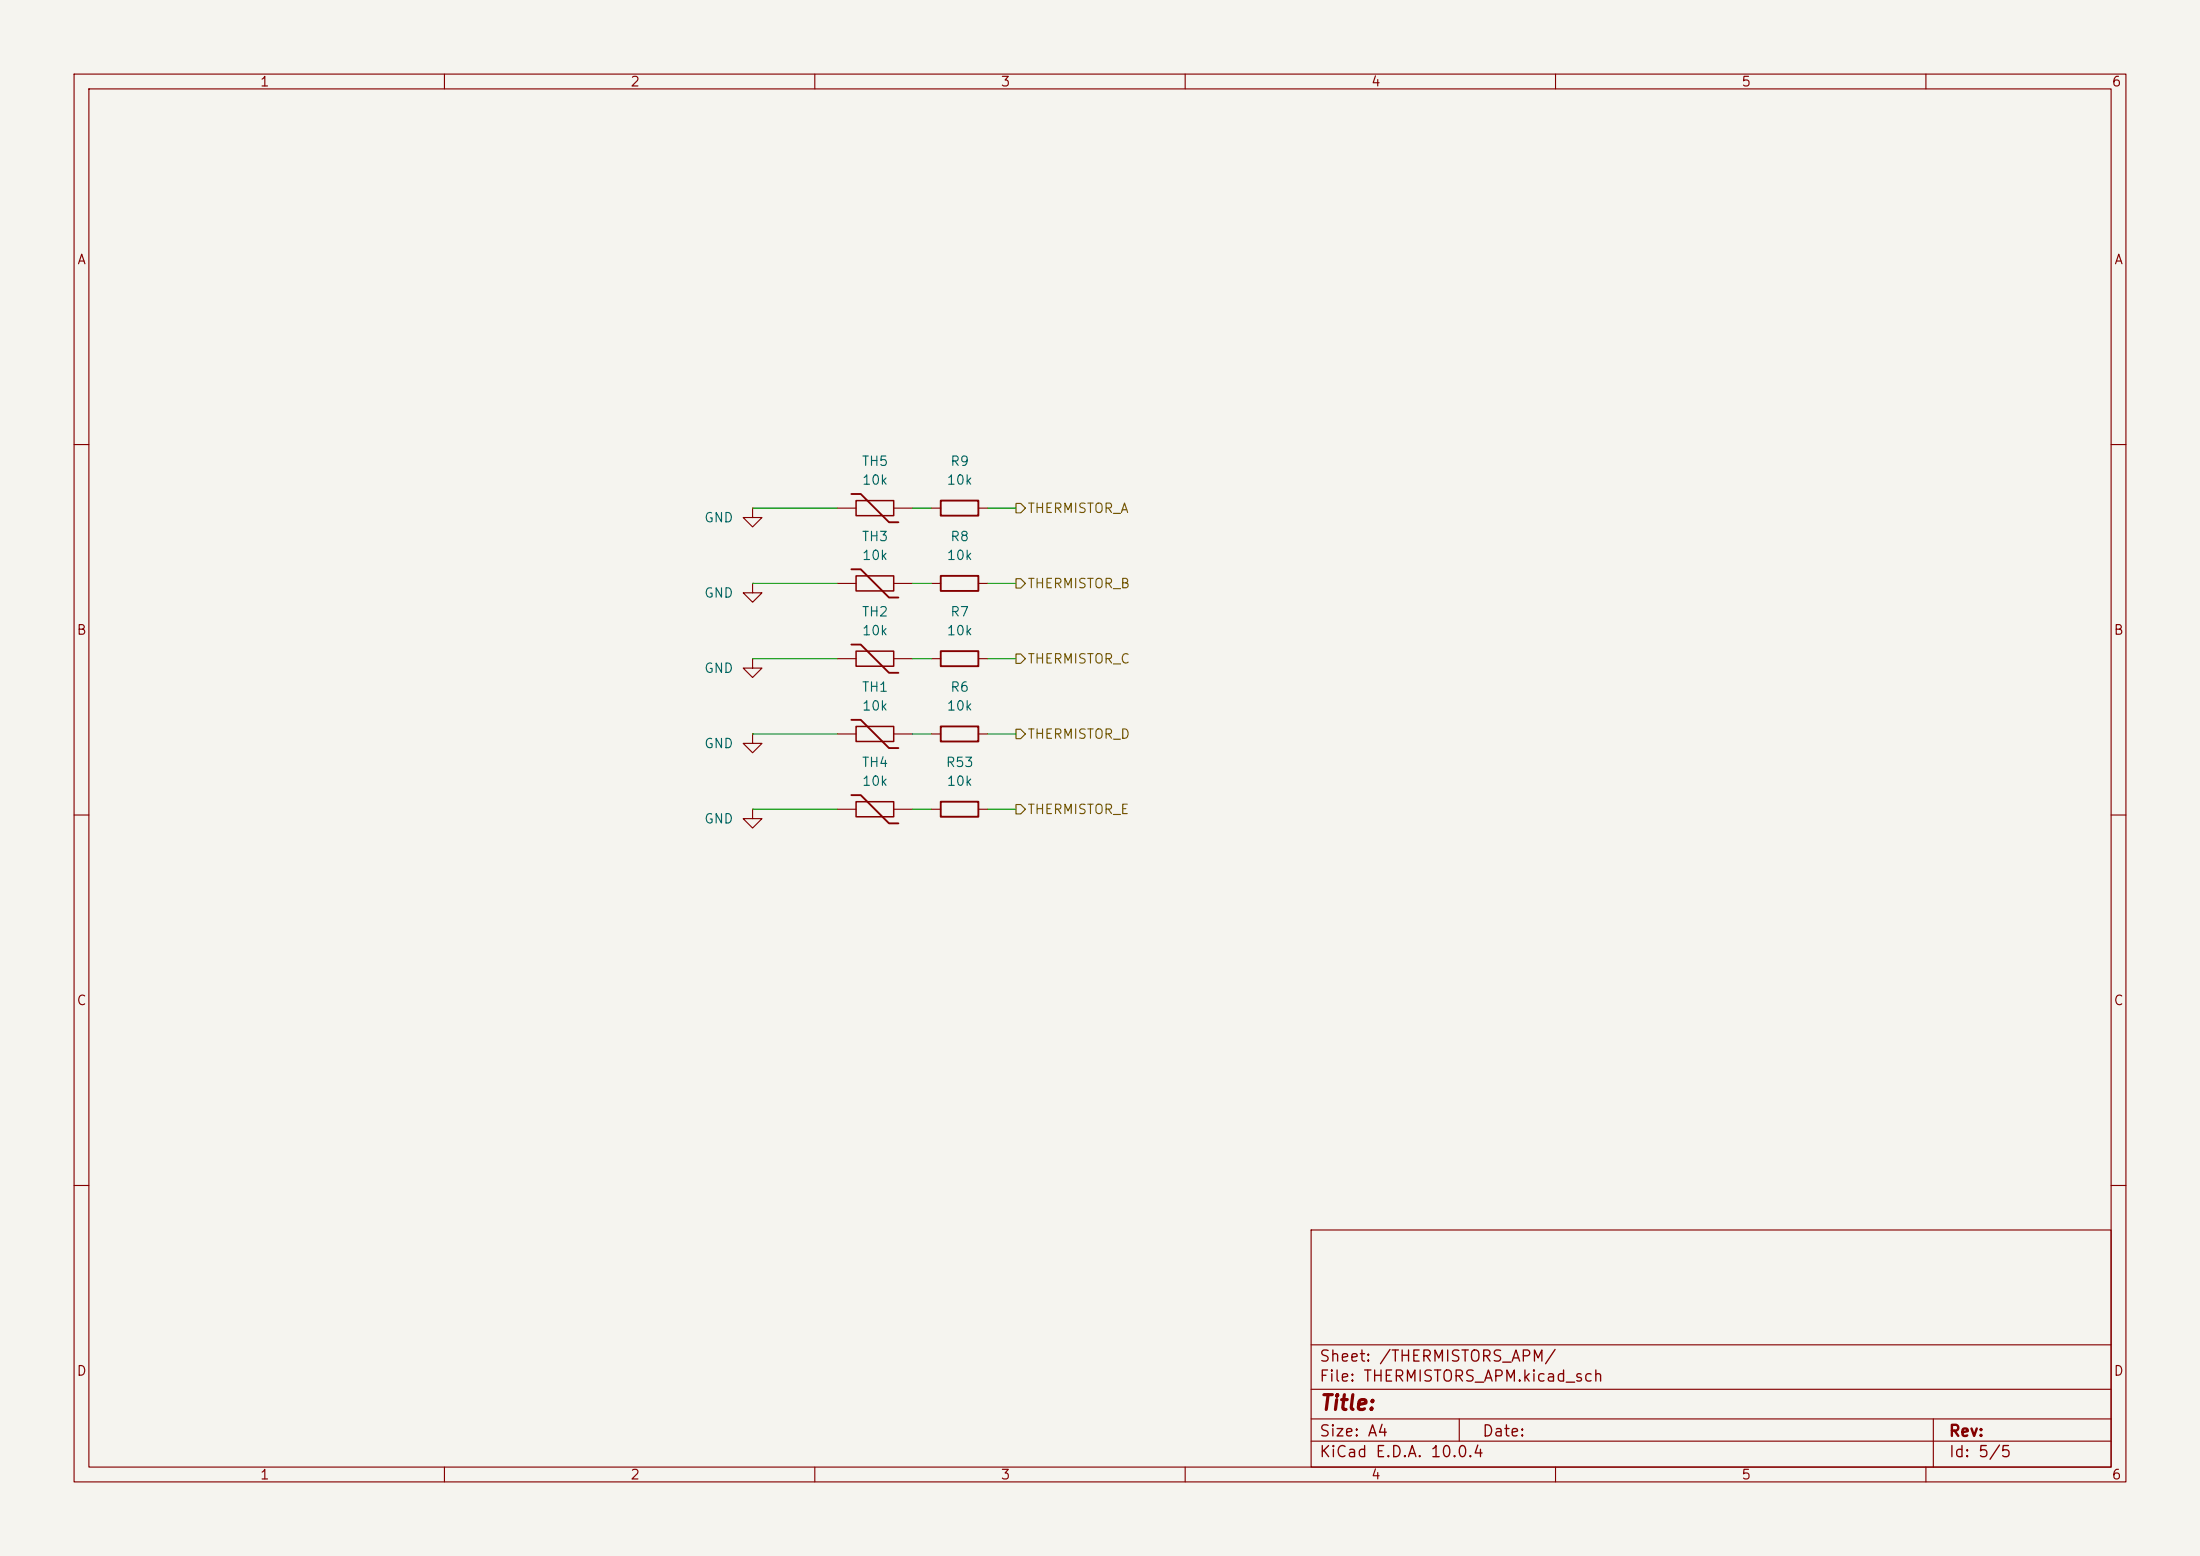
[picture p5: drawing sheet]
<svg xmlns="http://www.w3.org/2000/svg" width="297mm" height="210mm" viewBox="0 0 297 210" stroke-linecap="round" stroke-linejoin="round" font-family="sans-serif">
<path d="M0 0h297v210h-297z" fill="#f5f4ef" stroke="#f5f4ef" stroke-width=".14"/>
<g fill="none" stroke="#840000" stroke-width=".15">
<path d="M10 10h277v190h-277zM12 12h273v186h-273zM60 10v2M110 10v2M160 10v2M210 10v2M260 10v2M10 60h2M101.6 68.6v1.3h-1.3l1.3 1.2 1.3-1.2h-1.3M101.6 68.6h.1M101.6 78.7v1.3h-1.3l1.3 1.3 1.3-1.3h-1.3M101.6 78.7h.1"/>
<path d="M113 68.6h2.6M113 78.7h2.6M120.6 68.6h2.6M120.6 78.7h2.6M125.7 68.6h1.3M125.7 78.7h1.3M132.1 68.6h1.2M132.1 78.7h1.2M285 60h2M101.6 88.9v1.3h-1.3l1.3 1.2 1.3-1.2h-1.3M101.6 88.9h.1M101.6 99.1v1.2h-1.3l1.3 1.3 1.3-1.3h-1.3"/>
<path d="M101.6 99.1h.1M113 88.9h2.6M113 99.1h2.6M120.6 88.9h2.6M120.6 99.1h2.6M125.7 88.9h1.3M125.7 99.1h1.3M132.1 88.9h1.2M132.1 99.1h1.2M10 110h2M101.6 109.2v1.3h-1.3l1.3 1.3 1.3-1.3h-1.3M101.6 109.2h.1"/>
<path d="M113 109.2h2.6M120.6 109.2h2.6M125.7 109.2h1.3M132.1 109.2h1.2M285 110h2M10 160h2M177 166h108v32h-108zM285 160h2M60 198v2M110 198v2M160 198v2M177 194.5h108"/>
<path d="M177 191.5h108M177 187.5h108M177 181.5h108M197 191.5v3M210 198v2M260 198v2M261 191.5v6.5"/>
</g>
<path d="M114.9 66.7h1.3l3.8 3.8h1.3M114.9 76.8h1.3l3.8 3.8h1.3M127 67.6h5.1v2h-5.1zM127 77.7h5.1v2.1h-5.1zM114.9 87h1.3l3.8 3.8h1.3M114.9 97.2h1.3l3.8 3.8h1.3M127 87.9h5.1v2h-5.1zM127 98h5.1v2.1h-5.1zM114.9 107.3h1.3l3.8 3.8h1.3M127 108.2h5.1v2h-5.1z" fill="none" stroke="#840000" stroke-width=".25"/>
<path d="M115.6 67.6h5v2h-5zM115.6 77.7h5v2.1h-5zM115.6 87.9h5v2h-5zM115.6 98h5v2.1h-5zM115.6 108.2h5v2h-5z" fill="none" stroke="#840000" stroke-width=".2"/>
<path d="M137.2 67.9h.6l.6 .7-.6 .6h-.6zM137.2 78.1h.6l.6 .6-.6 .7h-.6zM137.2 88.3h.6l.6 .6-.6 .6h-.6zM137.2 98.4h.6l.6 .7-.6 .6h-.6zM137.2 108.6h.6l.6 .6-.6 .7h-.6z" fill="none" stroke="#725600" stroke-width=".15"/>
<g fill="none" stroke="#009600" stroke-width=".15">
<path d="M101.6 68.6h11.4M101.6 78.7h11.4M123.2 68.6h2.5M123.2 78.7h2.5M133.3 68.6h3.9M133.3 78.7h3.9M101.6 99.1h11.4M101.6 88.9h11.4M123.2 99.1h2.5M123.2 88.9h2.5M133.3 99.1h3.9M133.3 88.9h3.9"/>
<path d="M101.6 109.2h11.4M123.2 109.2h2.5M133.3 109.2h3.9"/>
</g>
<text font-size="2" fill="#840000" x="178" y="190.8">Title:</text>
<g font-size="1.5" fill="#840000">
<text x="178" y="184.2">Sheet: /THERMISTORS_APM/</text>
<text x="178" y="186.9">File: THERMISTORS_APM.kicad_sch</text>
<text x="178" y="197.1">KiCad E.D.A. 10.0.4</text>
<text x="178" y="194.3">Size: A4</text>
<text x="200" y="194.3">Date:</text>
<text x="263" y="194.3">Rev:</text>
<text x="263" y="197.1">Id: 5/5</text>
</g>
<g font-size="1.3" fill="#840000">
<text x="35" y="12">1</text>
<text x="85" y="12">2</text>
<text x="135" y="12">3</text>
<text x="185" y="12">4</text>
<text x="235" y="12">5</text>
<text x="285" y="12">6</text>
<text x="10.3" y="36">A</text>
<text x="285.3" y="36">A</text>
<text x="10.3" y="86">B</text>
<text x="285.3" y="86">B</text>
<text x="10.3" y="136">C</text>
<text x="285.3" y="136">C</text>
<text x="10.3" y="186">D</text>
<text x="285.3" y="186">D</text>
<text x="35" y="200">1</text>
<text x="85" y="200">2</text>
<text x="135" y="200">3</text>
<text x="185" y="200">4</text>
<text x="235" y="200">5</text>
<text x="285" y="200">6</text>
</g>
<g font-size="1.3" fill="#006464">
<text x="116.3" y="63.2">TH5</text>
<text x="116.3" y="65.7">10k</text>
<text x="127.7" y="65.7">10k</text>
<text x="128.2" y="63.2">R9</text>
<text x="95" y="70.8">GND</text>
<text x="116.3" y="73.4">TH3</text>
<text x="116.3" y="75.9">10k</text>
<text x="127.7" y="75.9">10k</text>
<text x="128.2" y="73.4">R8</text>
<text x="95" y="81">GND</text>
<text x="116.3" y="83.5">TH2</text>
<text x="128.2" y="83.5">R7</text>
<text x="116.3" y="86.1">10k</text>
<text x="127.7" y="86.1">10k</text>
<text x="95" y="91.1">GND</text>
<text x="116.3" y="93.7">TH1</text>
<text x="128.2" y="93.7">R6</text>
<text x="95" y="101.3">GND</text>
<text x="116.3" y="96.2">10k</text>
<text x="127.7" y="96.2">10k</text>
<text x="116.3" y="103.8">TH4</text>
<text x="116.3" y="106.4">10k</text>
<text x="127.6" y="103.8">R53</text>
<text x="127.7" y="106.4">10k</text>
<text x="95" y="111.5">GND</text>
</g>
<g font-size="1.3" fill="#725600">
<text x="138.6" y="69.6">THERMISTOR_A</text>
<text x="138.6" y="79.7">THERMISTOR_B</text>
<text x="138.6" y="89.9">THERMISTOR_C</text>
<text x="138.6" y="100">THERMISTOR_D</text>
<text x="138.6" y="110.2">THERMISTOR_E</text>
</g>
</svg>
